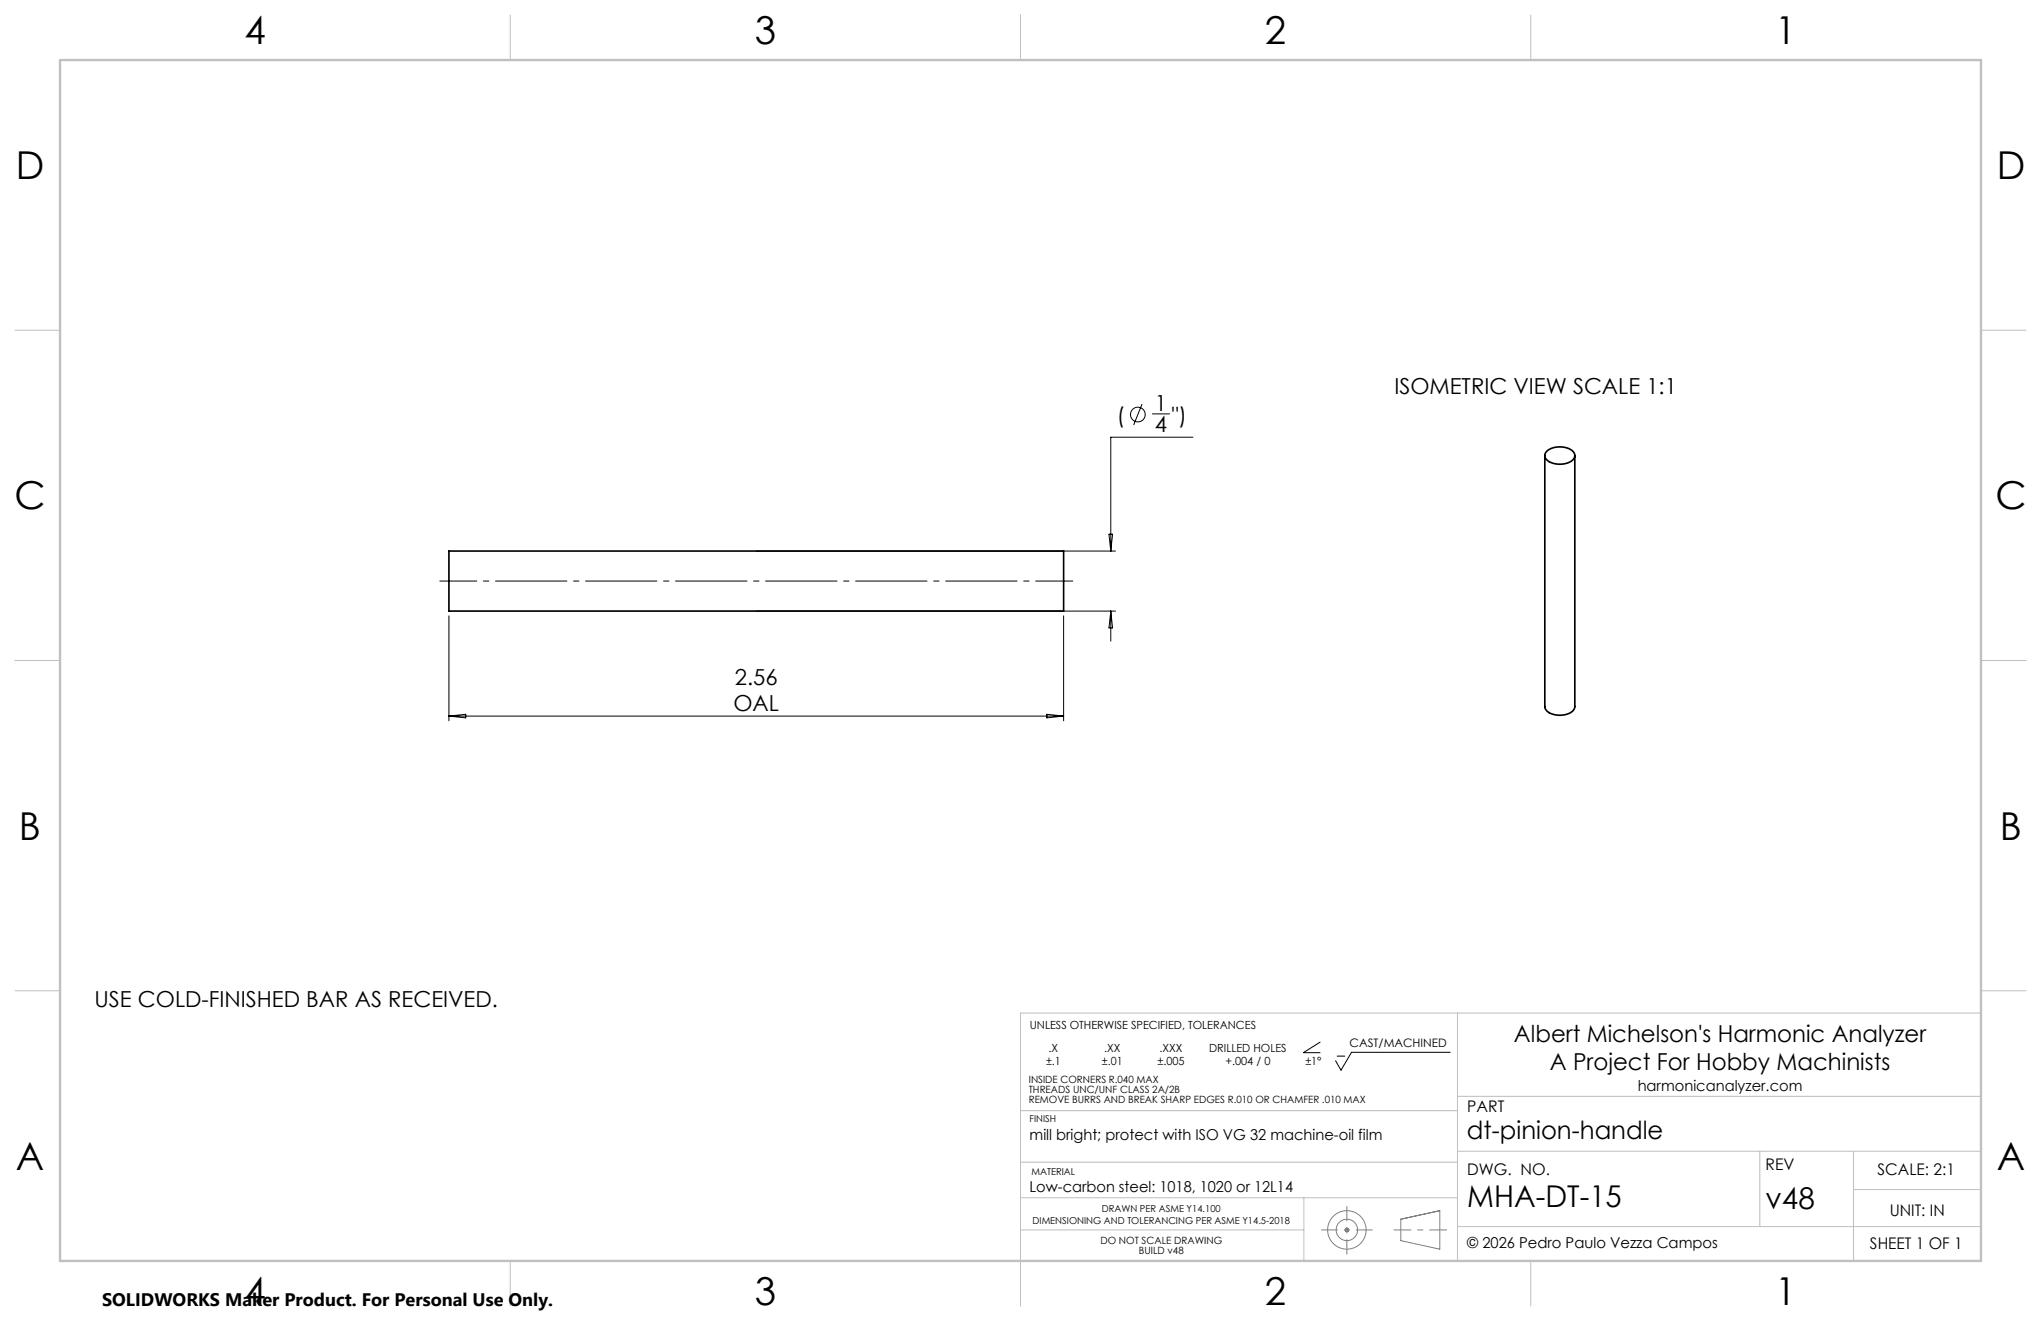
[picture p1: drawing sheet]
<svg xmlns="http://www.w3.org/2000/svg" width="432mm" height="279mm" viewBox="0 0 432 279" stroke-linecap="round" stroke-linejoin="round" font-family="sans-serif">
<path d="M326.8 96.4v53a2.47 2.47 0 0 0 2.6 1.9 3.6 3.6 0 0 0 3.7-1.5l.1-53.4M327.3 95.4a4.4 4.4 0 0 1 5.7 .4 1.57 1.57 0 0 1-1.4 2.1 4.3 4.3 0 0 1-4.6-1l-.1-.9zM95 116.5h130v12.8h-130z" fill="none" stroke="#000" stroke-width=".35"/>
<g fill="none" stroke="#000" stroke-width=".21">
<path d="M241.6 85.5l-1.8 4.4M243.8 87.5h3.6M252.4 92.5h-17.4v24M160 116.5h76M234.6 113h.8l-.4 3.5zM95 130.3v22.2M160 129.3h76M225 130.3v22.2M235 129.3v6.3M235 129.3l.4 3.5h-.8zM95 151.5h130M95 151.5l3.5-.4v.7z"/>
<path d="M221.5 151.1l3.5 .4-3.5 .3zM279.3 220.4l-3.6 2.3h3.6M282.9 223.4h1.6M306.8 222.6h-20.9l-2.2 3.7-1.1-1.9"/>
<circle cx="240.7" cy="87.7" r="1.56"/>
</g>
<g fill="none" stroke="#808080" stroke-width=".21">
<path d="M284.6 259.8l.7 .7M284.9 259.6v1M285.3 259.8l-.7 .7M296.4 257.9l8.2-1.8v8.1l-8.2-1.8zM284.4 260.1h1"/>
<circle cx="284.9" cy="260.1" r="2.27"/>
<circle cx="284.9" cy="260.1" r="4.1"/>
</g>
<path d="M227 122.9h-134" fill="none" stroke="#000" stroke-width=".21" stroke-dasharray="15.2 1.3 1.3 1.3" stroke-dashoffset="7.3" stroke-linecap="butt"/>
<path d="M284.9 255.1v10.2" fill="none" stroke="#808080" stroke-width=".21" stroke-dasharray="15.2 1.3 1.3 1.3" stroke-dashoffset="12" stroke-linecap="butt"/>
<path d="M279.5 260.1h10.9" fill="none" stroke="#808080" stroke-width=".21" stroke-dasharray="15.2 1.3 1.3 1.3" stroke-dashoffset="11.7" stroke-linecap="butt"/>
<path d="M294.9 260.1h11.2" fill="none" stroke="#808080" stroke-width=".21" stroke-dasharray="15.2 1.3 1.3 1.3" stroke-dashoffset="11.5" stroke-linecap="butt"/>
<g fill="none" stroke="#c0c0c0" stroke-width=".21">
<path d="M107.9 3.2v9.5M215.9 3.2v9.5M323.8 3.2v9.5M3.2 69.8h9.5M419.1 69.8h9.5M3.2 139.7h9.5M419.1 139.7h9.5M3.2 209.5h9.5M308.4 214.3v52.4M419.1 214.3h-203.2v61.9M419.1 209.5h9.5M215.9 234.9h92.5"/>
<path d="M308.4 231.9h110.7M215.9 253.3h92.5M215.9 245.8h92.5M275.9 253.3v13.4M308.4 259.4h110.7M308.4 243.5h110.7M372.3 243.5v15.9M392.1 251.6h27M392.1 243.5v23.2M107.9 266.7v9.5M215.9 260.1h60M323.8 266.7v9.5"/>
</g>
<path d="M12.7 12.7h406.4v254h-406.4z" fill="none" stroke="#c0c0c0" stroke-width=".5"/>
<g font-size="8.1">
<text x="51.7" y="9.3">4</text>
<text x="159.7" y="9.3">3</text>
<text x="267.6" y="9.3">2</text>
<text x="375.6" y="9.3">1</text>
<text x="3.3" y="37.9">D</text>
<text x="422.4" y="37.9">D</text>
<text x="3" y="107.8">C</text>
<text x="422.1" y="107.8">C</text>
<text x="4" y="177.6">B</text>
<text x="423.1" y="177.6">B</text>
<text x="3.3" y="247.5">A</text>
<text x="422.4" y="247.5">A</text>
<text x="51.7" y="276">4</text>
<text x="159.7" y="276">3</text>
<text x="267.6" y="276">2</text>
<text x="375.6" y="276">1</text>
</g>
<g font-size="6.3">
<text x="310.4" y="255.4">MHA-DT-15</text>
<text x="373.5" y="255.8">v48</text>
</g>
<text font-size="5.3" x="310.4" y="241">dt-pinion-handle</text>
<g font-size="4.9">
<text x="320.3" y="220.3">Albert Michelson's Harmonic Analyzer</text>
<text x="327.9" y="226.2">A Project For Hobby Machinists</text>
</g>
<g font-size="4.7">
<text x="295" y="83.4">ISOMETRIC VIEW SCALE 1:1</text>
<text x="236.3" y="89.4">(</text>
<text x="244.3" y="86.8">1</text>
<text x="247.9" y="89.4">&quot;)</text>
<text x="244.3" y="91.5">4</text>
<text x="155.5" y="144.9">2.56</text>
<text x="155.2" y="150.4">OAL</text>
<text x="20" y="212.9">USE COLD-FINISHED BAR AS RECEIVED.</text>
</g>
<text font-size="3.8" x="21.6" y="276.3">SOLIDWORKS Maker Product. For Personal Use Only.</text>
<g font-size="3.4">
<text x="310.4" y="235.2">PART</text>
<text x="310.4" y="248.4">DWG. NO.</text>
<text x="373.5" y="247.4">REV</text>
<text x="397.2" y="248.4">SCALE: 2:1</text>
<text x="399.8" y="257.1">UNIT: IN</text>
<text x="395.6" y="264.2">SHEET 1 OF 1</text>
</g>
<g font-size="3.2">
<text x="346.5" y="230.8">harmonicanalyzer.com</text>
<text x="217.8" y="241">mill bright; protect with ISO VG 32 machine-oil film</text>
<text x="217.8" y="252.1">Low-carbon steel: 1018, 1020 or 12L14</text>
<text x="310.4" y="263.9">© 2026 Pedro Paulo Vezza Campos</text>
</g>
<text font-size="2.5" x="285.5" y="221.4">CAST/MACHINED</text>
<g font-size="2.4">
<text x="217.9" y="217.5">UNLESS OTHERWISE SPECIFIED, TOLERANCES</text>
<text x="221.3" y="225.2">±.1</text>
<text x="221.8" y="222.4">.X</text>
<text x="233.1" y="225.2">±.01</text>
<text x="233.6" y="222.4">.XX</text>
<text x="244.9" y="225.2">±.005</text>
<text x="245.3" y="222.4">.XXX</text>
<text x="255.8" y="222.4">DRILLED HOLES</text>
<text x="259.2" y="225.2">+.004 / 0</text>
<text x="276.2" y="225.2">±1°</text>
</g>
<g font-size="2.1">
<text x="217.7" y="229.1">INSIDE CORNERS R.040 MAX</text>
<text x="217.7" y="231.3">THREADS UNC/UNF CLASS 2A/2B</text>
<text x="217.7" y="233.4">REMOVE BURRS AND BREAK SHARP EDGES R.010 OR CHAMFER .010 MAX</text>
<text x="232.8" y="263.1">DO NOT SCALE DRAWING</text>
<text x="240.9" y="265.2">BUILD v48</text>
</g>
<g font-size="2">
<text x="217.8" y="237.3">FINISH</text>
<text x="218.2" y="248.5">MATERIAL</text>
<text x="233.1" y="256.4">DRAWN PER ASME Y14.100</text>
<text x="218.5" y="259">DIMENSIONING AND TOLERANCING PER ASME Y14.5-2018</text>
</g>
</svg>
